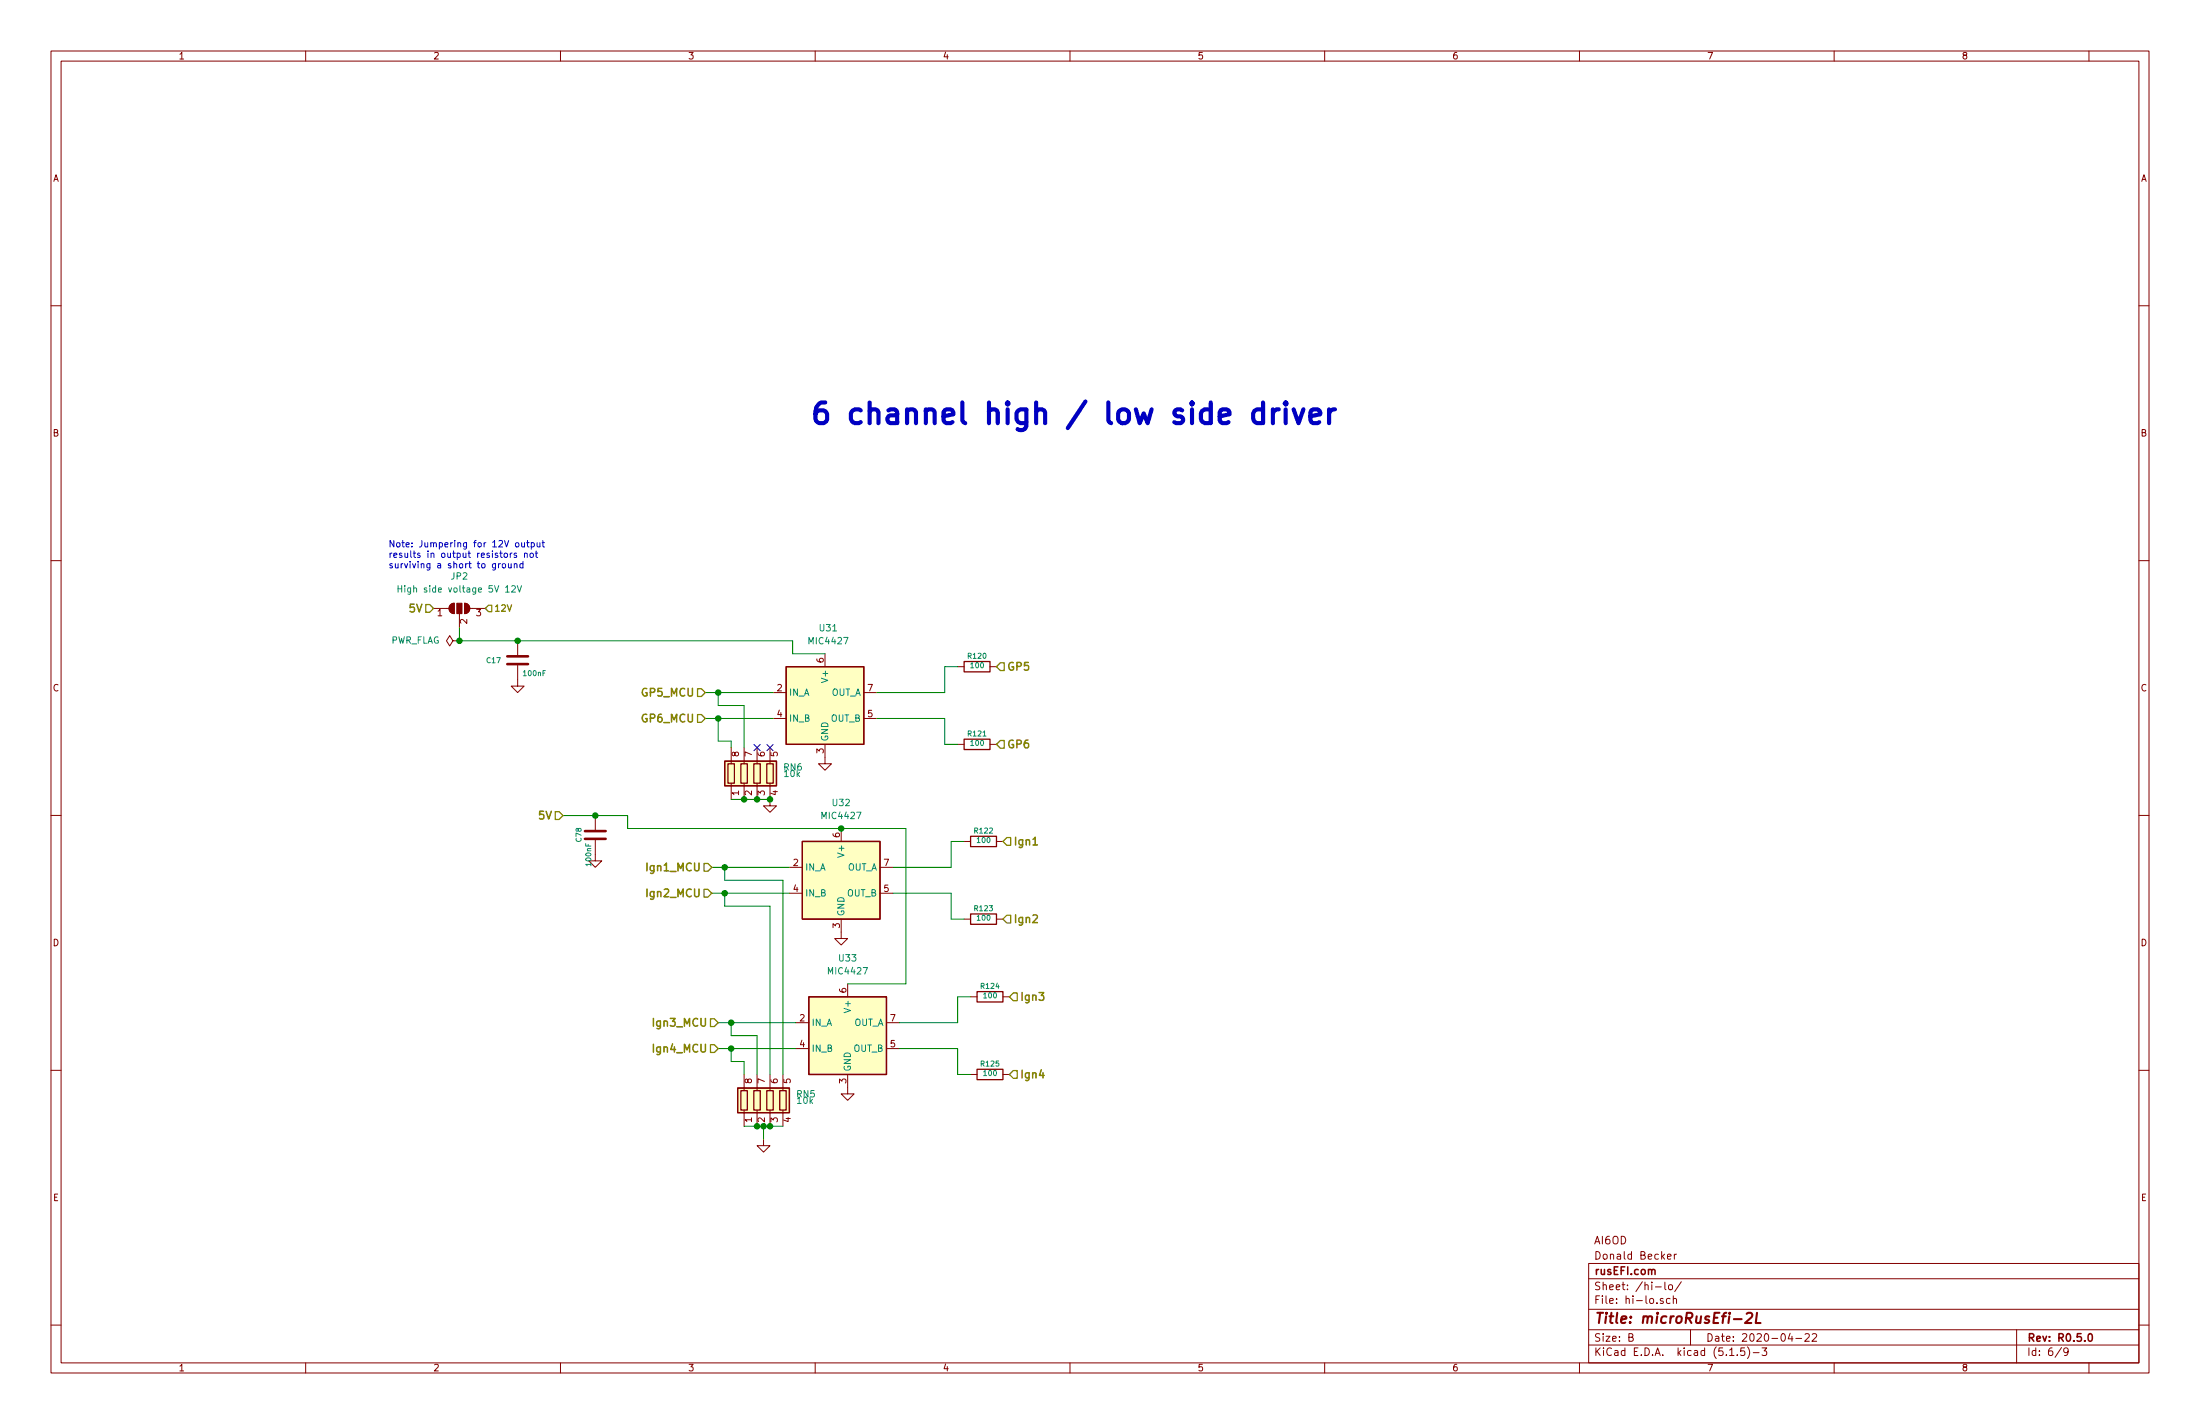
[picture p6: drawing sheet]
EESchema Schematic File Version 4
EELAYER 30 0
EELAYER END
$Descr B 17000 11000
encoding utf-8
Sheet 6 9
Title "microRusEfi-2L"
Date "2020-04-22"
Rev "R0.5.0"
Comp "rusEFI.com"
Comment1 "Donald Becker"
Comment2 "AI6OD"
Comment3 ""
Comment4 ""
$EndDescr
Text Notes 6250 3300 0    160  ~ 32
6 channel high / low side driver
Wire Wire Line
	7400 8100 7400 8300
Wire Wire Line
	6150 7900 5650 7900
Wire Wire Line
	5650 7900 5650 8000
Wire Wire Line
	5650 8100 5650 8200
Wire Wire Line
	5650 8100 6150 8100
$Comp
L power:GND #PWR0153
U 1 1
P 5900 8800
AR Path="/5CBDF691/5D14AE1C" Ref="#PWR0153"  Part="1" 
AR Path="/5F5E0ECB/5D14AE1C" Ref="#PWR?"  Part="1" 
F 0 "#PWR0153" H 5900 8800 30  0001 C CNN
F 1 "GND" H 5900 8730 30  0001 C CNN
F 2 "" H 5900 8800 60  0000 C CNN
F 3 "" H 5900 8800 60  0000 C CNN
	1    5900 8800
	1    0    0    -1  
$EndComp
Wire Wire Line
	7500 8300 7400 8300
Wire Wire Line
	7500 7700 7400 7700
Wire Wire Line
	5550 7900 5650 7900
Connection ~ 5650 7900
Wire Wire Line
	5550 8100 5650 8100
Connection ~ 5650 8100
Wire Wire Line
	7350 6900 7350 7100
Wire Wire Line
	7350 6700 7350 6500
Wire Wire Line
	6100 6700 5600 6700
Wire Wire Line
	5600 6700 5600 6800
Wire Wire Line
	5600 6900 5600 7000
Wire Wire Line
	5600 6900 6100 6900
Wire Wire Line
	7450 7100 7350 7100
Wire Wire Line
	7450 6500 7350 6500
Wire Wire Line
	5500 6700 5600 6700
Connection ~ 5600 6700
Wire Wire Line
	5500 6900 5600 6900
Connection ~ 5600 6900
$Comp
L Device:C C78
U 1 1
P 4600 6450
AR Path="/5CBDF691/5D15752C" Ref="C78"  Part="1" 
AR Path="/5F5E0ECB/5D15752C" Ref="C?"  Part="1" 
F 0 "C78" V 4725 6450 40  0000 C CNN
F 1 "100nF" V 4650 6200 40  0000 L CNN
F 2 "Capacitor_SMD:C_0603_1608Metric" V -1720 1500 60  0001 C CNN
F 3 "" H 4600 6450 60  0001 C CNN
F 4 "C14663" H 4600 6450 50  0001 C CNN "LCSC"
	1    4600 6450
	-1   0    0    -1  
$EndComp
$Comp
L power:GND #PWR0149
U 1 1
P 4600 6600
AR Path="/5CBDF691/5D157536" Ref="#PWR0149"  Part="1" 
AR Path="/5F5E0ECB/5D157536" Ref="#PWR?"  Part="1" 
F 0 "#PWR0149" H 4600 6600 30  0001 C CNN
F 1 "GND" H 4600 6530 30  0001 C CNN
F 2 "" H 4600 6600 60  0000 C CNN
F 3 "" H 4600 6600 60  0000 C CNN
	1    4600 6600
	1    0    0    -1  
$EndComp
Wire Wire Line
	7300 5550 7300 5750
Wire Wire Line
	7300 5350 7300 5150
$Comp
L Device:R R120
U 1 1
P 7550 5150
AR Path="/5CBDF691/5D157560" Ref="R120"  Part="1" 
AR Path="/5F5E0ECB/5D157560" Ref="R?"  Part="1" 
F 0 "R120" V 7630 5150 40  0000 C CNN
F 1 "100" V 7557 5151 40  0000 C CNN
F 2 "Resistor_SMD:R_1206_3216Metric" V 880 500 60  0001 C CNN
F 3 "" H 7550 5150 60  0001 C CNN
F 4 "RMCF0603FT100R" H 0   0   50  0001 C CNN "Part #"
F 5 "DIGI" H 0   0   50  0001 C CNN "VEND"
F 6 "RMCF0603FT100RCT-ND" H 0   0   50  0001 C CNN "VEND#"
F 7 "StackPole" H 0   0   50  0001 C CNN "Manufacturer"
F 8 "C17901" V 7550 5150 50  0001 C CNN "LCSC"
	1    7550 5150
	0    1    -1   0   
$EndComp
$Comp
L power:GND #PWR0158
U 1 1
P 6375 5850
AR Path="/5CBDF691/5D157576" Ref="#PWR0158"  Part="1" 
AR Path="/5F5E0ECB/5D157576" Ref="#PWR?"  Part="1" 
F 0 "#PWR0158" H 6375 5850 30  0001 C CNN
F 1 "GND" H 6375 5780 30  0001 C CNN
F 2 "" H 6375 5850 60  0000 C CNN
F 3 "" H 6375 5850 60  0000 C CNN
	1    6375 5850
	1    0    0    -1  
$EndComp
Text HLabel 4350 6300 0    60   Input ~ 12
5V
Wire Wire Line
	5550 5350 5550 5450
Wire Wire Line
	5550 5550 5975 5550
$Comp
L power:GND #PWR0150
U 1 1
P 5950 6175
AR Path="/5CBDF691/5D1575C4" Ref="#PWR0150"  Part="1" 
AR Path="/5F5E0ECB/5D1575C4" Ref="#PWR?"  Part="1" 
F 0 "#PWR0150" H 5950 6175 30  0001 C CNN
F 1 "GND" H 5950 6105 30  0001 C CNN
F 2 "" H 5950 6175 60  0000 C CNN
F 3 "" H 5950 6175 60  0000 C CNN
	1    5950 6175
	1    0    0    -1  
$EndComp
Wire Wire Line
	7400 5750 7300 5750
Wire Wire Line
	7400 5150 7300 5150
Wire Wire Line
	5450 5350 5550 5350
Connection ~ 5550 5350
Wire Wire Line
	5450 5550 5550 5550
Connection ~ 5550 5550
Text HLabel 7700 5150 2    60   Input ~ 12
GP5
Text HLabel 7700 5750 2    60   Input ~ 12
GP6
Text HLabel 7750 6500 2    60   Input ~ 12
Ign1
Text HLabel 7750 7100 2    60   Input ~ 12
Ign2
Text HLabel 7800 7700 2    60   Input ~ 12
Ign3
Text HLabel 7800 8300 2    60   Input ~ 12
Ign4
Text HLabel 5450 5350 0    60   Input ~ 12
GP5_MCU
Text HLabel 5450 5550 0    60   Input ~ 12
GP6_MCU
Text HLabel 5500 6700 0    60   Input ~ 12
Ign1_MCU
Text HLabel 5500 6900 0    60   Input ~ 12
Ign2_MCU
Text HLabel 5550 7900 0    60   Input ~ 12
Ign3_MCU
Text HLabel 5550 8100 0    60   Input ~ 12
Ign4_MCU
Wire Wire Line
	4350 6300 4600 6300
$Comp
L Device:C C17
U 1 1
P 4000 5100
AR Path="/5CBDF691/5E89211D" Ref="C17"  Part="1" 
AR Path="/5F5E0ECB/5E89211D" Ref="C?"  Part="1" 
F 0 "C17" H 4125 5100 40  0000 L CNN
F 1 "100nF" H 3775 5000 40  0000 L CNN
F 2 "Capacitor_SMD:C_0603_1608Metric" V -2320 150 60  0001 C CNN
F 3 "" H 4000 5100 60  0001 C CNN
F 4 "" H 4000 5100 50  0001 C CNN "Field4"
F 5 "C14663" H 4000 5100 50  0001 C CNN "LCSC"
	1    4000 5100
	-1   0    0    -1  
$EndComp
$Comp
L power:GND #PWR0164
U 1 1
P 4000 5250
AR Path="/5CBDF691/5E892127" Ref="#PWR0164"  Part="1" 
AR Path="/5F5E0ECB/5E892127" Ref="#PWR?"  Part="1" 
F 0 "#PWR0164" H 4000 5250 30  0001 C CNN
F 1 "GND" H 4000 5180 30  0001 C CNN
F 2 "" H 4000 5250 60  0000 C CNN
F 3 "" H 4000 5250 60  0000 C CNN
	1    4000 5250
	1    0    0    -1  
$EndComp
Connection ~ 4000 4950
Wire Wire Line
	4000 4950 6125 4950
Wire Wire Line
	3550 4950 4000 4950
Text HLabel 3750 4700 2    50   Input ~ 10
12V
$Comp
L Device:R R121
U 1 1
P 7550 5750
AR Path="/5CBDF691/5D8F7DF1" Ref="R121"  Part="1" 
AR Path="/5F5E0ECB/5D8F7DF1" Ref="R?"  Part="1" 
F 0 "R121" V 7630 5750 40  0000 C CNN
F 1 "100" V 7557 5751 40  0000 C CNN
F 2 "Resistor_SMD:R_1206_3216Metric" V 880 1100 60  0001 C CNN
F 3 "" H 7550 5750 60  0001 C CNN
F 4 "RMCF0603FT100R" H 0   600 50  0001 C CNN "Part #"
F 5 "DIGI" H 0   600 50  0001 C CNN "VEND"
F 6 "RMCF0603FT100RCT-ND" H 0   600 50  0001 C CNN "VEND#"
F 7 "StackPole" H 0   600 50  0001 C CNN "Manufacturer"
F 8 "C17901" V 7550 5750 50  0001 C CNN "LCSC"
	1    7550 5750
	0    1    -1   0   
$EndComp
$Comp
L Device:R R122
U 1 1
P 7600 6500
AR Path="/5CBDF691/5D8F8794" Ref="R122"  Part="1" 
AR Path="/5F5E0ECB/5D8F8794" Ref="R?"  Part="1" 
F 0 "R122" V 7680 6500 40  0000 C CNN
F 1 "100" V 7607 6501 40  0000 C CNN
F 2 "Resistor_SMD:R_1206_3216Metric" V 930 1850 60  0001 C CNN
F 3 "" H 7600 6500 60  0001 C CNN
F 4 "RMCF0603FT100R" H 50  1350 50  0001 C CNN "Part #"
F 5 "DIGI" H 50  1350 50  0001 C CNN "VEND"
F 6 "RMCF0603FT100RCT-ND" H 50  1350 50  0001 C CNN "VEND#"
F 7 "StackPole" H 50  1350 50  0001 C CNN "Manufacturer"
F 8 "C17901" V 7600 6500 50  0001 C CNN "LCSC"
	1    7600 6500
	0    1    -1   0   
$EndComp
$Comp
L Device:R R124
U 1 1
P 7650 7700
AR Path="/5CBDF691/5D8FA32D" Ref="R124"  Part="1" 
AR Path="/5F5E0ECB/5D8FA32D" Ref="R?"  Part="1" 
F 0 "R124" V 7730 7700 40  0000 C CNN
F 1 "100" V 7657 7701 40  0000 C CNN
F 2 "Resistor_SMD:R_1206_3216Metric" V 980 3050 60  0001 C CNN
F 3 "" H 7650 7700 60  0001 C CNN
F 4 "RMCF0603FT100R" H 100 2550 50  0001 C CNN "Part #"
F 5 "DIGI" H 100 2550 50  0001 C CNN "VEND"
F 6 "RMCF0603FT100RCT-ND" H 100 2550 50  0001 C CNN "VEND#"
F 7 "StackPole" H 100 2550 50  0001 C CNN "Manufacturer"
F 8 "C17901" V 7650 7700 50  0001 C CNN "LCSC"
	1    7650 7700
	0    1    -1   0   
$EndComp
$Comp
L Device:R R125
U 1 1
P 7650 8300
AR Path="/5CBDF691/5D8FA880" Ref="R125"  Part="1" 
AR Path="/5F5E0ECB/5D8FA880" Ref="R?"  Part="1" 
F 0 "R125" V 7730 8300 40  0000 C CNN
F 1 "100" V 7657 8301 40  0000 C CNN
F 2 "Resistor_SMD:R_1206_3216Metric" V 980 3650 60  0001 C CNN
F 3 "" H 7650 8300 60  0001 C CNN
F 4 "RMCF0603FT100R" H 100 3150 50  0001 C CNN "Part #"
F 5 "DIGI" H 100 3150 50  0001 C CNN "VEND"
F 6 "RMCF0603FT100RCT-ND" H 100 3150 50  0001 C CNN "VEND#"
F 7 "StackPole" H 100 3150 50  0001 C CNN "Manufacturer"
F 8 "C17901" V 7650 8300 50  0001 C CNN "LCSC"
	1    7650 8300
	0    1    -1   0   
$EndComp
$Comp
L Device:R R123
U 1 1
P 7600 7100
AR Path="/5CBDF691/5D8F9107" Ref="R123"  Part="1" 
AR Path="/5F5E0ECB/5D8F9107" Ref="R?"  Part="1" 
F 0 "R123" V 7680 7100 40  0000 C CNN
F 1 "100" V 7607 7101 40  0000 C CNN
F 2 "Resistor_SMD:R_1206_3216Metric" V 930 2450 60  0001 C CNN
F 3 "" H 7600 7100 60  0001 C CNN
F 4 "RMCF0603FT100R" H 50  1950 50  0001 C CNN "Part #"
F 5 "DIGI" H 50  1950 50  0001 C CNN "VEND"
F 6 "RMCF0603FT100RCT-ND" H 50  1950 50  0001 C CNN "VEND#"
F 7 "StackPole" H 50  1950 50  0001 C CNN "Manufacturer"
F 8 "C17901" V 7600 7100 50  0001 C CNN "LCSC"
	1    7600 7100
	0    1    -1   0   
$EndComp
$Comp
L Jumper:SolderJumper_3_Open JP2
U 1 1
P 3550 4700
AR Path="/5CBDF691/5DAB9BDF" Ref="JP2"  Part="1" 
AR Path="/5F5E0ECB/5DAB9BDF" Ref="JP?"  Part="1" 
F 0 "JP2" H 3550 4950 50  0000 C CNN
F 1 "High side voltage 5V 12V" H 3550 4850 50  0000 C CNN
F 2 "Jumper:SolderJumper-3_P1.3mm_Open_Pad1.0x1.5mm" H 3550 4700 50  0001 C CNN
F 3 "~" H 3550 4700 50  0001 C CNN
	1    3550 4700
	1    0    0    -1  
$EndComp
Wire Wire Line
	3550 4850 3550 4950
$Comp
L Device:R_Pack04 RN5
U 1 1
P 5950 8500
AR Path="/5CBDF691/5DB3A3BD" Ref="RN5"  Part="1" 
AR Path="/5F5E0ECB/5DB3A3BD" Ref="RN?"  Part="1" 
F 0 "RN5" H 6150 8550 50  0000 L CNN
F 1 "10k" H 6150 8500 50  0000 L CNN
F 2 "Resistor_SMD:R_Array_Convex_4x0603" V 6225 8500 50  0001 C CNN
F 3 "~" H 5950 8500 50  0001 C CNN
F 4 "C29718" H 5950 8500 50  0001 C CNN "LCSC"
F 5 "Yageo" H 5950 8500 50  0001 C CNN "Manufacturer"
F 6 "YC164-JR-0710KL" H 5950 8500 50  0001 C CNN "Part #"
F 7 "DIGI" H 5950 8500 50  0001 C CNN "VEND"
F 8 "YC164J-10KCT-ND" H 5950 8500 50  0001 C CNN "VEND#"
	1    5950 8500
	1    0    0    -1  
$EndComp
Wire Wire Line
	5750 8700 5850 8700
Wire Wire Line
	5850 8700 5900 8700
Wire Wire Line
	5900 8700 5900 8800
Connection ~ 5850 8700
Wire Wire Line
	5900 8700 5950 8700
Connection ~ 5900 8700
Connection ~ 5950 8700
Wire Wire Line
	5950 8700 6050 8700
Wire Wire Line
	5750 8200 5750 8300
Wire Wire Line
	5650 8200 5750 8200
Wire Wire Line
	5850 8000 5850 8300
Wire Wire Line
	5650 8000 5850 8000
Wire Wire Line
	5950 7000 5950 8300
Wire Wire Line
	5600 7000 5950 7000
Wire Wire Line
	6050 6800 6050 8300
Wire Wire Line
	5600 6800 6050 6800
$Comp
L Device:R_Pack04 RN6
U 1 1
P 5850 5975
AR Path="/5CBDF691/5DB70BD2" Ref="RN6"  Part="1" 
AR Path="/5F5E0ECB/5DB70BD2" Ref="RN?"  Part="1" 
F 0 "RN6" H 6050 6025 50  0000 L CNN
F 1 "10k" H 6050 5975 50  0000 L CNN
F 2 "Resistor_SMD:R_Array_Convex_4x0603" V 6125 5975 50  0001 C CNN
F 3 "~" H 5850 5975 50  0001 C CNN
F 4 "C29718" H 5850 5975 50  0001 C CNN "LCSC"
F 5 "Yageo" H 5850 5975 50  0001 C CNN "Manufacturer"
F 6 "YC164-JR-0710KL" H 5850 5975 50  0001 C CNN "Part #"
F 7 "DIGI" H 5850 5975 50  0001 C CNN "VEND"
F 8 "YC164J-10KCT-ND" H 5850 5975 50  0001 C CNN "VEND#"
	1    5850 5975
	1    0    0    -1  
$EndComp
Wire Wire Line
	5650 6175 5750 6175
Connection ~ 5950 6175
Connection ~ 5750 6175
Wire Wire Line
	5750 6175 5850 6175
Connection ~ 5850 6175
Wire Wire Line
	5850 6175 5950 6175
Wire Wire Line
	5650 5775 5650 5725
Wire Wire Line
	5650 5725 5550 5725
Wire Wire Line
	5550 5550 5550 5725
Wire Wire Line
	5550 5450 5750 5450
Wire Wire Line
	5750 5450 5750 5775
NoConn ~ 5850 5775
NoConn ~ 5950 5775
$Comp
L Driver_FET:MIC4427 U31
U 1 1
P 6375 5450
AR Path="/5CBDF691/5DB97186" Ref="U31"  Part="1" 
AR Path="/5F5E0ECB/5DB97186" Ref="U?"  Part="1" 
F 0 "U31" H 6400 6050 50  0000 C CNN
F 1 "MIC4427" H 6400 5950 50  0000 C CNN
F 2 "Package_SO:SOIC-8_3.9x4.9mm_P1.27mm" H 6375 5150 50  0001 C CNN
F 3 "http://ww1.microchip.com/downloads/en/DeviceDoc/mic4426.pdf" H 6375 5150 50  0001 C CNN
F 4 "C144205" H 6375 5450 50  0001 C CNN "LCSC"
	1    6375 5450
	1    0    0    -1  
$EndComp
Wire Wire Line
	5975 5350 5550 5350
Wire Wire Line
	6775 5350 7300 5350
Wire Wire Line
	6775 5550 7300 5550
Wire Wire Line
	6375 5050 6125 5050
Wire Wire Line
	6125 5050 6125 4950
Text HLabel 3350 4700 0    60   Input ~ 12
5V
Connection ~ 4600 6300
Wire Wire Line
	4600 6300 4850 6300
$Comp
L Driver_FET:MIC4427 U33
U 1 1
P 6550 8000
AR Path="/5CBDF691/5DBA9C1F" Ref="U33"  Part="1" 
AR Path="/5F5E0ECB/5DBA9C1F" Ref="U?"  Part="1" 
F 0 "U33" H 6550 8600 50  0000 C CNN
F 1 "MIC4427" H 6550 8500 50  0000 C CNN
F 2 "Package_SO:SOIC-8_3.9x4.9mm_P1.27mm" H 6550 7700 50  0001 C CNN
F 3 "http://ww1.microchip.com/downloads/en/DeviceDoc/mic4426.pdf" H 6550 7700 50  0001 C CNN
F 4 "C144205" H 6550 8000 50  0001 C CNN "LCSC"
	1    6550 8000
	1    0    0    -1  
$EndComp
$Comp
L power:GND #PWR0137
U 1 1
P 6550 8400
AR Path="/5CBDF691/5DBAA76F" Ref="#PWR0137"  Part="1" 
AR Path="/5F5E0ECB/5DBAA76F" Ref="#PWR?"  Part="1" 
F 0 "#PWR0137" H 6550 8400 30  0001 C CNN
F 1 "GND" H 6550 8330 30  0001 C CNN
F 2 "" H 6550 8400 60  0000 C CNN
F 3 "" H 6550 8400 60  0000 C CNN
	1    6550 8400
	1    0    0    -1  
$EndComp
$Comp
L Driver_FET:MIC4427 U32
U 1 1
P 6500 6800
AR Path="/5CBDF691/5DBAB8DF" Ref="U32"  Part="1" 
AR Path="/5F5E0ECB/5DBAB8DF" Ref="U?"  Part="1" 
F 0 "U32" H 6500 7400 50  0000 C CNN
F 1 "MIC4427" H 6500 7300 50  0000 C CNN
F 2 "Package_SO:SOIC-8_3.9x4.9mm_P1.27mm" H 6500 6500 50  0001 C CNN
F 3 "http://ww1.microchip.com/downloads/en/DeviceDoc/mic4426.pdf" H 6500 6500 50  0001 C CNN
F 4 "C144205" H 6500 6800 50  0001 C CNN "LCSC"
	1    6500 6800
	1    0    0    -1  
$EndComp
$Comp
L power:GND #PWR0146
U 1 1
P 6500 7200
AR Path="/5CBDF691/5DBABE2E" Ref="#PWR0146"  Part="1" 
AR Path="/5F5E0ECB/5DBABE2E" Ref="#PWR?"  Part="1" 
F 0 "#PWR0146" H 6500 7200 30  0001 C CNN
F 1 "GND" H 6500 7130 30  0001 C CNN
F 2 "" H 6500 7200 60  0000 C CNN
F 3 "" H 6500 7200 60  0000 C CNN
	1    6500 7200
	1    0    0    -1  
$EndComp
Wire Wire Line
	6500 6400 4850 6400
Wire Wire Line
	4850 6400 4850 6300
Wire Wire Line
	6900 6700 7350 6700
Wire Wire Line
	7350 6900 6900 6900
Wire Wire Line
	6950 7900 7400 7900
Wire Wire Line
	7400 7700 7400 7900
Wire Wire Line
	7400 8100 6950 8100
Wire Wire Line
	6550 7600 7000 7600
Wire Wire Line
	7000 7600 7000 6400
Wire Wire Line
	7000 6400 6500 6400
Connection ~ 6500 6400
$Comp
L power:PWR_FLAG #FLG0107
U 1 1
P 3550 4950
AR Path="/5CBDF691/5DBBE02C" Ref="#FLG0107"  Part="1" 
AR Path="/5F5E0ECB/5DBBE02C" Ref="#FLG?"  Part="1" 
F 0 "#FLG0107" H 3550 5025 50  0001 C CNN
F 1 "PWR_FLAG" V 3550 5100 50  0000 L CNN
F 2 "" H 3550 4950 50  0001 C CNN
F 3 "~" H 3550 4950 50  0001 C CNN
	1    3550 4950
	0    -1   -1   0   
$EndComp
Connection ~ 3550 4950
Text Notes 3000 4400 0    50   ~ 0
Note: Jumpering for 12V output\nresults in output resistors not\nsurviving a short to ground
$EndSCHEMATC
